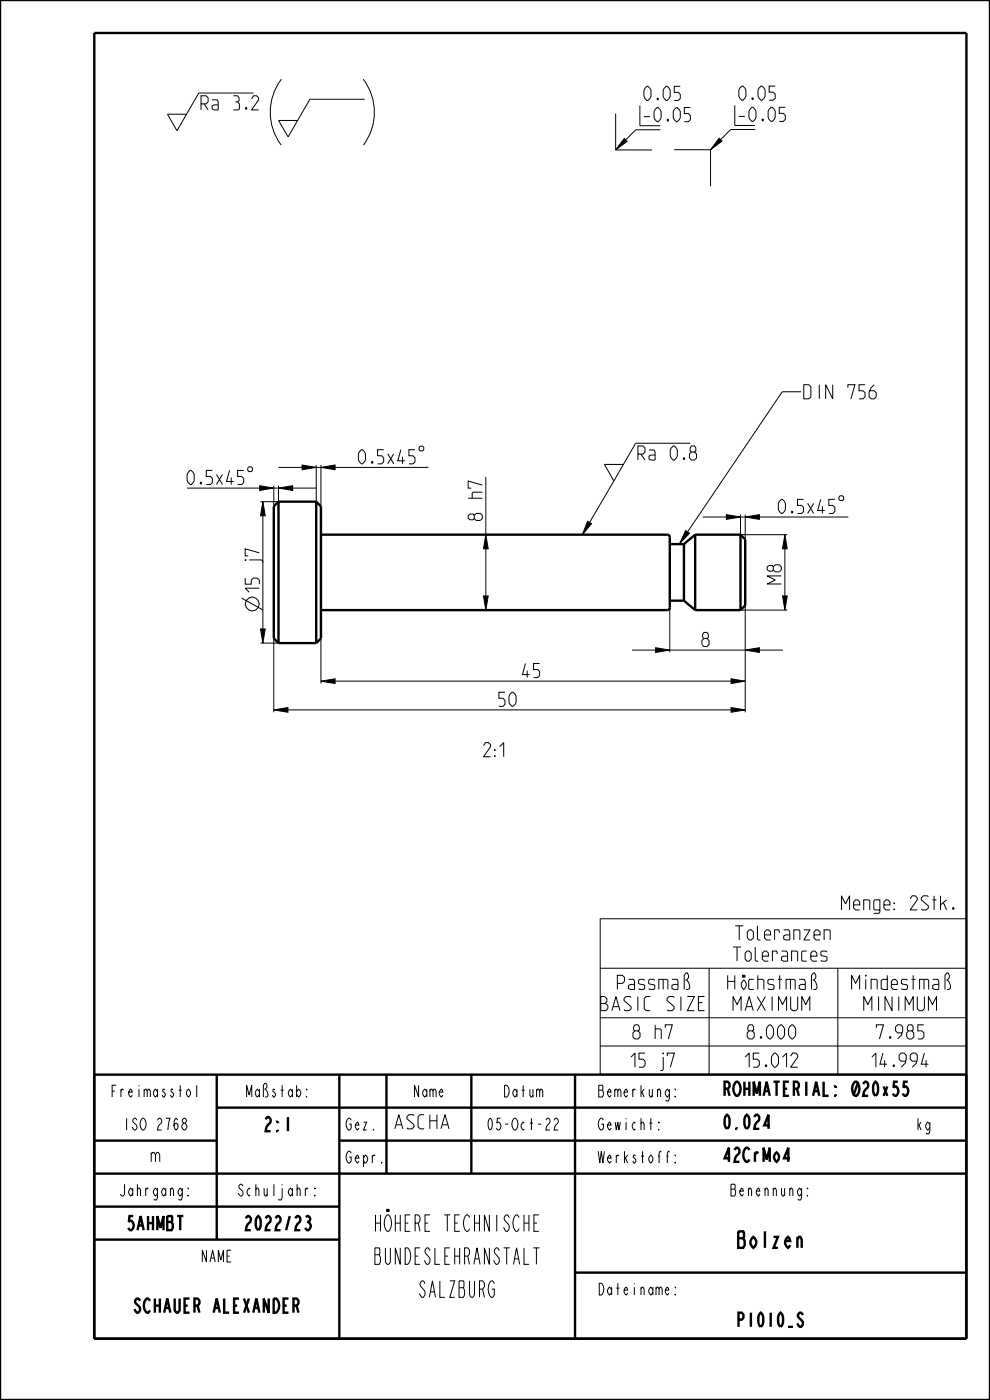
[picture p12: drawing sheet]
<svg xmlns="http://www.w3.org/2000/svg" width="210mm" height="297mm" viewBox="0 0 210 297" stroke-linecap="round" stroke-linejoin="round" font-family="sans-serif">
<g fill="#000">
<path d="M132.4 29.4l.6 .6-2.4 1.8zM152.5 29.3l.6 .6-2.4 1.9zM64.1 98.7l3 .5-3 .5zM68.1 99.2l3-.5v1zM55.8 106.4l.5 3h-1zM55.1 103l3 .5-3 .5zM59.1 103.5l3-.5v1zM103.1 113.4l.5 3h-1zM124.6 110.6l.9 .5-2 2.3zM145.4 112.6l.9 .5-2.1 2.2zM154.1 109.2l3 .5-3 .5zM158.1 109.7l3-.5v1z"/>
<path d="M166.5 113.4l.5 3h-1zM55.3 133.4h1l-.5 3zM102.6 126.4h1l-.5 3zM139.1 137.4l3 .5-3 .5zM158.1 137.9l3-.5v1zM166 126.4h1l-.5 3zM58.1 150.6l3-.5v1zM68.1 144.5l3-.5v1zM155.1 150.1l3 .5-3 .5zM155.1 144l3 .5-3 .5z"/>
</g>
<g fill="none" stroke="#000" stroke-width=".21">
<path d="M53.8 19.7h-11.6l-4.7 8-2-3.5h4.1M59.7 16.8a11.6 11.6 0 0 0 0 14M77.1 16.8a11.6 11.6 0 0 1 0 14M77.3 21.1h-11.6l-4.6 8-2-3.5h4M130.6 24.1v7.7M130.6 31.8h7.7M132.4 29.4l.6 .6-2.4 1.8zM140.1 27.5h-5.2l-4.3 4.3M143 31.8h7.7M150.7 31.8v7.7M152.5 29.3l.6 .6-2.4 1.9zM160.2 27.5h-5.2l-4.3 4.3"/>
<path d="M59.1 99.2h5M64.1 98.7l3 .5-3 .5zM67.1 98.7v7.7M67.1 99.2h1M68.1 99.2l3-.5v1zM68.1 98.7v8.7M71.1 99.2h19.8M132.2 98.5h-4l2 3.5M146.4 94h-11.6l-4.6 8M169.9 83.1h-4l-20.1 29.7M39.7 103.5h15.4M55.1 103l3 .5-3 .5z"/>
<path d="M55.8 106.4l.5 3h-1zM55.8 109.4v24M58.1 103v4.4M58.1 103.5h1M59.1 103.5l3-.5v1zM59.1 103v3.4h-3.8M62.1 103.5h5M103.1 113.4l.5 3h-1zM103.1 101.2v12.2M103.1 116.4v10M124.6 110.6l.9 .5-2 2.3zM130.2 102l-5.1 8.8"/>
<path d="M130.2 102h.1M145.4 112.6l.9 .5-2.1 2.2zM149.1 109.7h5M154.1 109.2l3 .5-3 .5zM157.1 109.2v4.2h9.9M157.1 109.7h1M158.1 109.7l3-.5v1zM158.1 109.2v5.2M161.1 109.7h18.9M166.5 113.4l.5 3h-1zM166.5 116.4v10M51.3 126.9l4.5 2.5"/>
<path d="M55.3 133.4h1l-.5 3zM55.3 136.4h3.8M58.1 135.4v15.7M68.1 135.4v9.6M102.6 126.4h1l-.5 3zM134.1 137.9h5M139.1 137.4l3 .5-3 .5zM142.1 137.9h16M142.1 128.9v9.5M157.1 129.4h9.9M158.1 137.9l3-.5v1zM158.1 128.4v22.7"/>
<path d="M161.1 137.9h5M166 126.4h1l-.5 3zM58.1 150.6l3-.5v1zM61.1 150.6h94M68.1 144.5l3-.5v1zM71.1 144.5h84M155.1 150.1l3 .5-3 .5zM155.1 144l3 .5-3 .5zM127.3 194.9h77.7v33h-77.7zM127.3 205.4h77.7M127.3 215.9h77.7M150.4 205.4v22.5"/>
<path d="M177.7 205.4v22.5M127.3 221.9h77.7"/>
<circle cx="53.5" cy="128.2" r="1.47"/>
</g>
<g fill="none" stroke="#000" stroke-width=".51">
<path d="M0 0h210v297h-210zM20 7h185v277h-185zM59.1 106.4l-1 1v28l1 1M59.1 106.4v30M59.1 106.4h8M67.1 106.4v30M67.1 106.4l1 1v28l-1 1M68.1 113.4h73.4l.3 .1 .3 .5v14.9l-.3 .5h-.3h-73.4M142.1 115.4h3M145.1 115.4v12M147.5 113.4h9.6M147.5 113.4l-2.4 2"/>
<path d="M147.5 113.4v16M157.1 113.4l1 1v14l-1 1M157.1 113.4v16M59.1 136.4h8M142.1 127.4h3M145.1 127.4l2.4 2M147.5 129.4h9.6M20 228h185v56M46 235h159M46 228v35M72 228v56M82 228v21"/>
<path d="M100 228v21M122 228v56M20 242h26M20 249h185M20 256h52M72 242h133M20 263h52M122 270h83"/>
</g>
<g font-size="4.6">
<text x="77.1" y="261.2">HÖHERE TECHNISCHE</text>
<text x="77.1" y="268.2">BUNDESLEHRANSTALT</text>
<text x="155.3" y="264.7">Bolzen</text>
<text x="87.6" y="275.2">SALZBURG</text>
</g>
<g font-size="3.9">
<text x="42.6" y="23.3">Ra 3.2</text>
<text x="136.6" y="21.3">0.05</text>
<text x="156.7" y="21.3">0.05</text>
<text x="136.6" y="25.8">-0.05</text>
<text x="156.7" y="25.8">-0.05</text>
<text x="169.9" y="84.6">DIN 756</text>
<text x="76" y="98.4">0.5x45</text>
<text x="135.3" y="97.6">Ra 0.8</text>
<text x="39.7" y="102.8">0.5x45</text>
<text x="102.3" y="110.4" transform="rotate(-90 102.3 110.4)">8 h7</text>
<text x="165.1" y="108.9">0.5x45</text>
<text x="55" y="125.6" transform="rotate(-90 55 125.6)">15 j7</text>
<text x="165.7" y="123.9" transform="rotate(-90 165.7 123.9)">M8</text>
<text x="148.9" y="137.2">8</text>
<text x="110.8" y="143.8">45</text>
<text x="105.8" y="149.9">50</text>
<text x="100.7" y="160.5">2:1</text>
<text x="177.9" y="193">Menge: 2Stk.</text>
<text x="154.2" y="203.9">Tolerances</text>
<text x="154.5" y="199.4">Toleranzen</text>
<text x="130.7" y="209.9">Passmaß</text>
<text x="153.5" y="209.9">Höchstmaß</text>
<text x="179.7" y="209.9">Mindestmaß</text>
<text x="127.2" y="214.4">BASIC SIZE</text>
<text x="155.9" y="214.4">MAXIMUM</text>
<text x="183.2" y="214.4">MINIMUM</text>
<text x="134.2" y="220.4">8 h7</text>
<text x="158.2" y="220.4">8.000</text>
<text x="185.5" y="220.4">7.985</text>
<text x="133" y="226.4">15 j7</text>
<text x="157" y="226.4">15.012</text>
<text x="184.3" y="226.4">14.994</text>
<text x="153.2" y="232.5">ROHMATERIAL: Ø20x55</text>
<text x="55.5" y="240">2:1</text>
<text x="83.2" y="239.5">ASCHA</text>
<text x="153.2" y="239.5">0.024</text>
<text x="31.6" y="246.5">m</text>
<text x="153.2" y="246.5">42CrMo4</text>
<text x="26" y="261">5AHMBT</text>
<text x="50.8" y="261">2022/23</text>
<text x="26.1" y="278.5">SCHAUER ALEXANDER</text>
<text x="155.3" y="281.5">P1010_S</text>
</g>
<g font-size="3.3">
<text x="22.3" y="232.7">Freimasstol</text>
<text x="51.2" y="232.7">Maßstab:</text>
<text x="87.1" y="232.7">Name</text>
<text x="106.1" y="232.7">Datum</text>
<text x="127.1" y="232.7">Bemerkung:</text>
<text x="25.2" y="239.7">ISO 2768</text>
<text x="73.2" y="239.7">Gez.</text>
<text x="102.2" y="239.7">05-Oct-22</text>
<text x="127.1" y="239.7">Gewicht:</text>
<text x="194.2" y="239.7">kg</text>
<text x="73.2" y="246.7">Gepr.</text>
<text x="127.1" y="246.7">Werkstoff:</text>
<text x="24.2" y="253.7">Jahrgang:</text>
<text x="49.2" y="253.7">Schuljahr:</text>
<text x="153.7" y="253.7">Benennung:</text>
<text x="42.1" y="267.7">NAME</text>
<text x="127.1" y="274.7">Dateiname:</text>
</g>
</svg>
